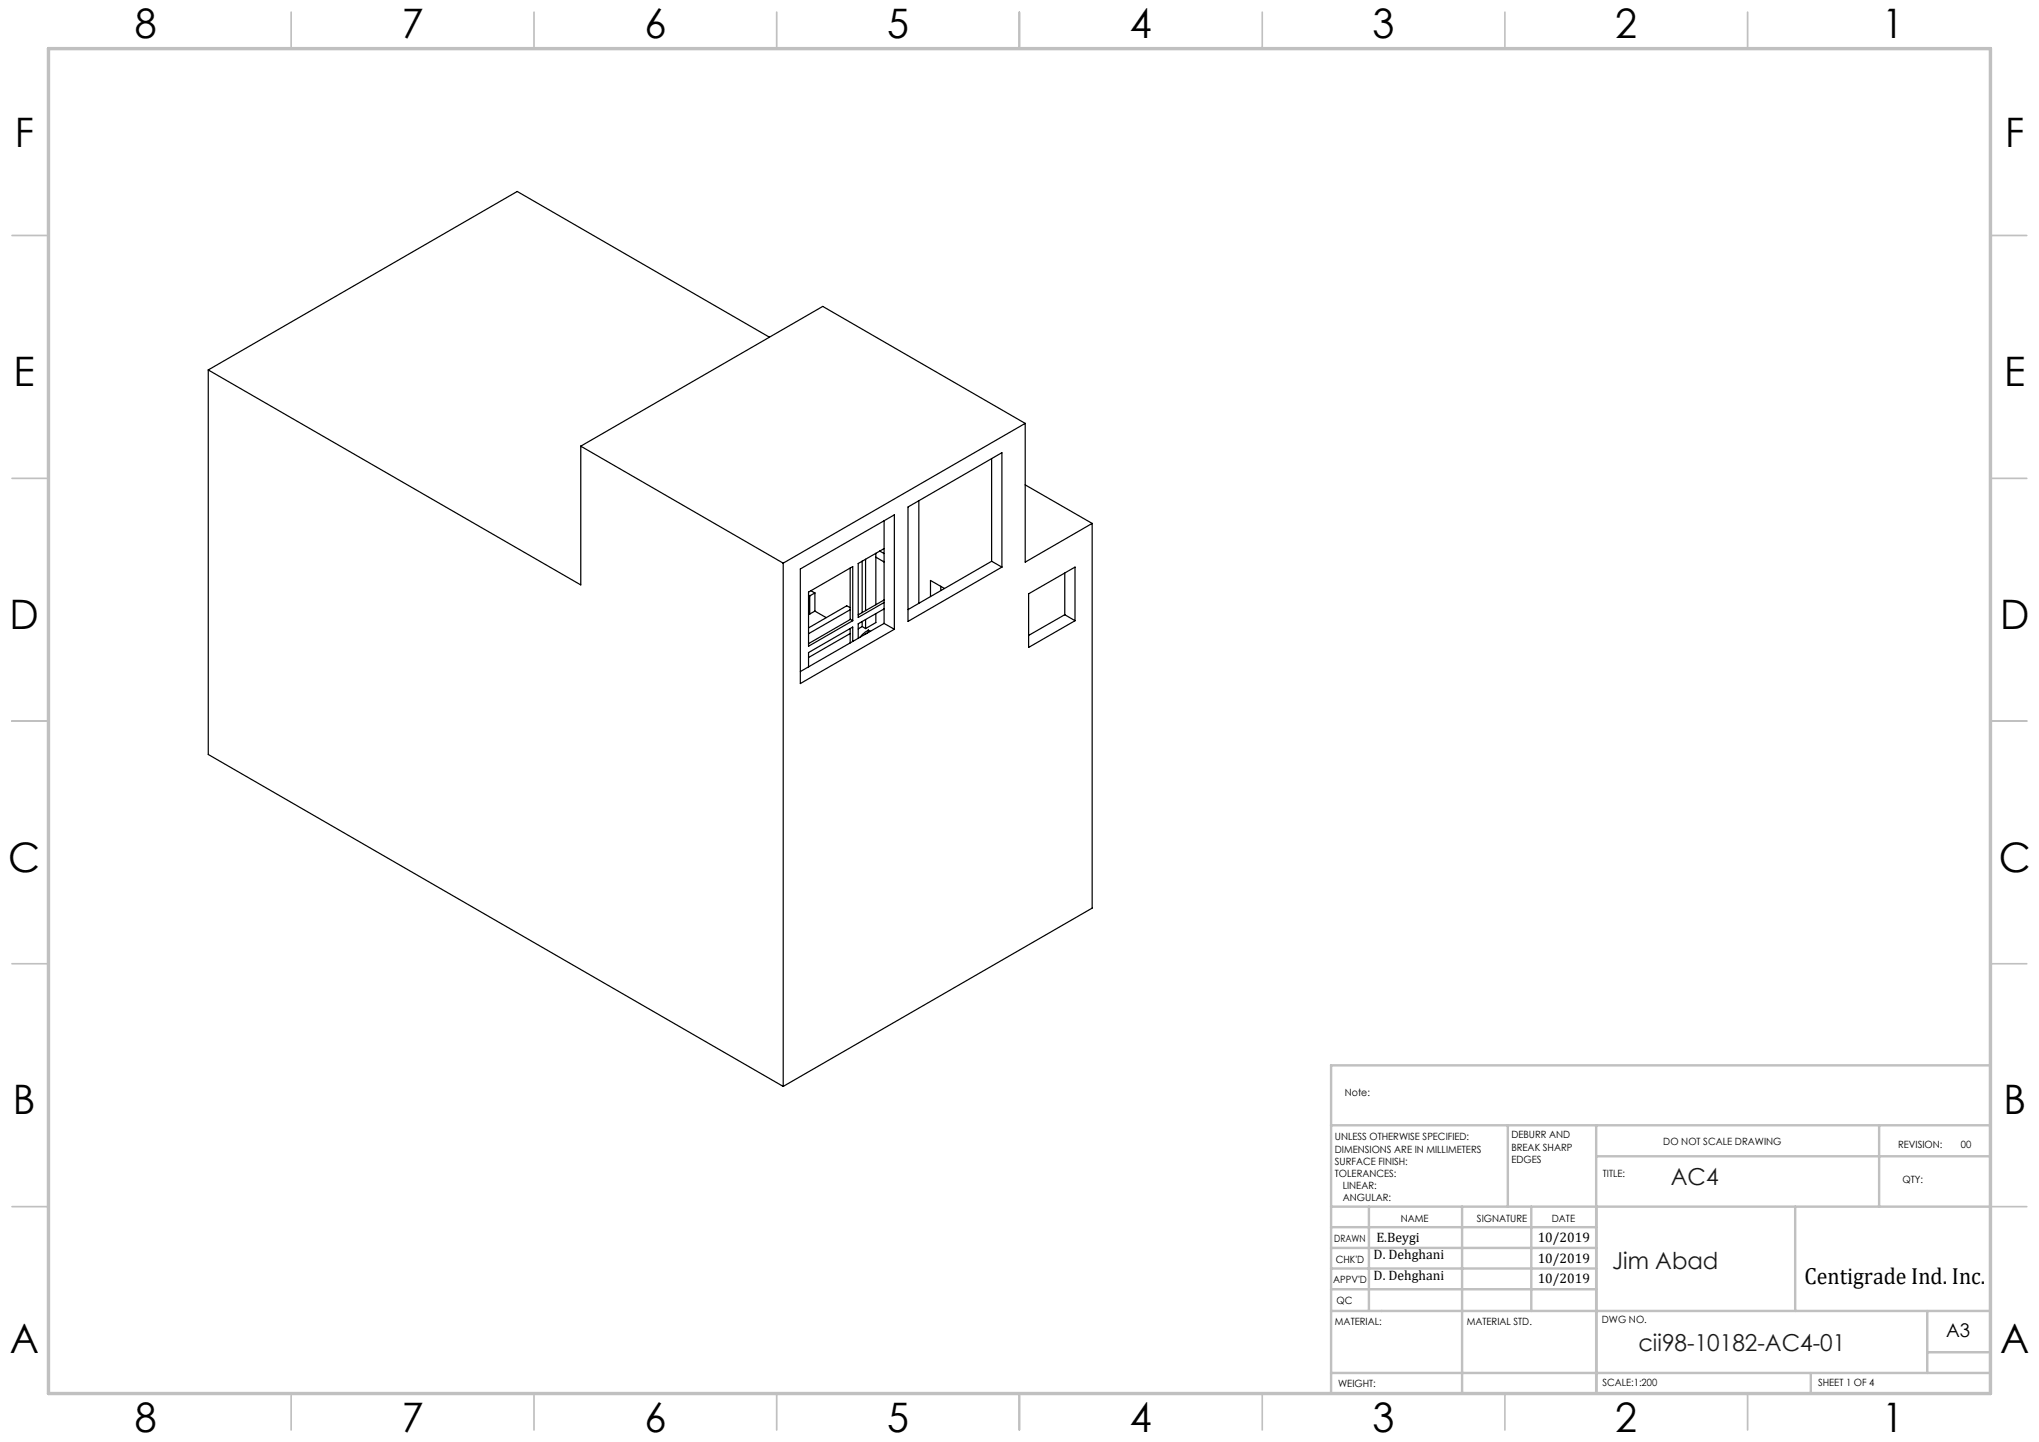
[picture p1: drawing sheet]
<svg xmlns="http://www.w3.org/2000/svg" width="420mm" height="297mm" viewBox="0 0 420 297" stroke-linecap="round" stroke-linejoin="round" font-family="sans-serif">
<g fill="none" stroke="#c0c0c0" stroke-width=".35">
<path d="M60 2.5v7.5M110 2.5v7.5M160 2.5v7.5M210 2.5v7.5M260 2.5v7.5M310 2.5v7.5M360 2.5v7.5M2.5 48.5h7.5M410 48.5h7.5M2.5 98.5h7.5M410 98.5h7.5M2.5 148.5h7.5"/>
<path d="M410 148.5h7.5M2.5 198.5h7.5M410 198.5h7.5M2.5 248.5h7.5M410 248.5h7.5M60 287v7.5M110 287v7.5M160 287v7.5M210 287v7.5M260 287v7.5M310 287v7.5M360 287v7.5"/>
</g>
<g fill="none" stroke="#c0c0c0" stroke-width=".5">
<path d="M410 219.4h-135.8v67.4M274.2 231.8h135.8M310.6 231.8v16.7M328.8 231.8v55.2M328.8 238.2h81.2M387.1 231.8v16.7M274.2 248.5h135.8M274.2 257h54.6M274.2 252.8h54.6M282 248.5v21.5M301.2 248.5v38.3M315.4 248.5v21.5"/>
<path d="M369.8 248.5v21.5M274.2 265.5h54.6M274.2 261.3h54.6M274.2 270h135.8M397 270v12.8M397 278.5h13M274.2 282.8h135.8M373 282.8v4.2"/>
</g>
<path d="M10 10h400v277h-400z" fill="none" stroke="#c0c0c0" stroke-width=".7"/>
<g fill="none" stroke="#000" stroke-width=".25">
<path d="M42.9 76.2v79.2l118.4 68.4M42.9 76.2l76.7 44.3v-28.6M158.5 69.5l-52-30.1-63.6 36.8M119.6 91.9l41.7 24.1M204.3 94.5v21.1M211.2 87.2l-41.7-24.1-49.9 28.8M211.2 87.2l-49.9 28.8M211.2 87.2v28.6l13.8-8M211.2 99.9l13.8 7.9M161.3 116v107.8M164.9 117.2l19.3-11.2v23.6l-19.3 11.2zM175.1 117v10.6"/>
<path d="M177.6 115.6v10.6M178.3 115.2v10.6M180.4 114.8l1.7 .9M180.4 113.9v10.7M181.2 113.5l.9 .5M182.1 113l-5.3 3.1v11.1l5.3-3.1M182.1 107.3v21.1M187 104.4l19.4-11.2v23.6l-19.4 11.2zM189.3 103.1v21.1M204.3 115.6l2.1 1.2M204.3 115.6l-17.3 10M219.3 118v8.6"/>
<path d="M225 107.8v79.2l-63.7 36.8M166.5 122l9.1-5.3v11.1l-9.1 5.3zM166.5 126.3l.3 .2M166.5 122.6l.3 .1M166.8 122.7v3.8M167 121.7l.9 .4M167.9 125.9l-1.1 .6M167.9 125.9l2.3 1.3M167.9 122.1v3.8M167.9 122.1l-1.1 .6M175.1 130.5l-8.6 4.9M175.1 125.6l-8.6 4.9"/>
<path d="M175.1 125.2l-.7-.4-7.9 4.5M175.1 129.5v2.9M175.6 132.1v-3l-9.1 5.3v3M175.6 127.8l-.4-.2-8.7 5M177.6 129l-.8 .5M177.6 129l.7 .5M177.6 128v1M178.3 127.6v1.9M178.9 129.8l-1.1 .7-.6 .7M178.9 130.2l-.7 .5M178.9 129.8l.4 .2M178.9 129.8v.4"/>
<path d="M178.9 130.2h.1M180.4 126.4v1.8l-2.1 1.3M182.1 125.4l-5.3 3.1v3M182.1 128.4l2.1 1.2M182.1 128.4l-17.2 9.9M182.1 123.6l-5.3 3M193.8 120.8v.8M194.6 121.2l-2.9-1.6v3.3M211.9 122.3l9.5-5.5v11l-9.5 5.5zM219.3 126.6l2.1 1.2M219.3 126.6l-7.4 4.3"/>
</g>
<g font-size="8.4">
<text x="27.7" y="7.9">8</text>
<text x="82.7" y="7.9">7</text>
<text x="132.7" y="7.9">6</text>
<text x="182.7" y="7.9">5</text>
<text x="232.7" y="7.9">4</text>
<text x="282.7" y="7.9">3</text>
<text x="332.7" y="7.9">2</text>
<text x="387.7" y="7.9">1</text>
<text x="3" y="30.3">F</text>
<text x="413" y="30.3">F</text>
<text x="2.8" y="79.5">E</text>
<text x="412.8" y="79.5">E</text>
<text x="2" y="129.5">D</text>
<text x="412" y="129.5">D</text>
<text x="1.7" y="179.5">C</text>
<text x="411.7" y="179.5">C</text>
<text x="2.7" y="229.5">B</text>
<text x="412.7" y="229.5">B</text>
<text x="2" y="278.8">A</text>
<text x="412" y="278.8">A</text>
<text x="27.7" y="294.9">8</text>
<text x="82.7" y="294.9">7</text>
<text x="132.7" y="294.9">6</text>
<text x="182.7" y="294.9">5</text>
<text x="232.7" y="294.9">4</text>
<text x="282.7" y="294.9">3</text>
<text x="332.7" y="294.9">2</text>
<text x="387.7" y="294.9">1</text>
</g>
<g font-size="4.8" fill="#191924">
<text x="344.2" y="244">AC4</text>
<text x="332.1" y="261.4">Jim Abad</text>
<text x="337.5" y="278.2">cii98-10182-AC4-01</text>
</g>
<text font-size="4.8" x="371.7" y="264.5">Centigrade Ind. Inc.</text>
<text font-size="3.9" x="400.9" y="275.5">A3</text>
<g font-size="2.8">
<text x="283.5" y="255.9">E.Beygi</text>
<text x="316.7" y="255.9">10/2019</text>
<text x="282.9" y="259.3">D. Dehghani</text>
<text x="282.9" y="263.6">D. Dehghani</text>
<text x="316.7" y="260.1">10/2019</text>
<text x="316.7" y="264.3">10/2019</text>
</g>
<g font-size="2.1">
<text x="277" y="225.8">Note:</text>
<text x="275" y="234.9">UNLESS OTHERWISE SPECIFIED:</text>
<text x="275" y="237.4">DIMENSIONS ARE IN MILLIMETERS</text>
<text x="275" y="239.9">SURFACE FINISH:</text>
<text x="311.3" y="234.5">DEBURR AND</text>
<text x="311.3" y="237">BREAK SHARP</text>
<text x="311.3" y="239.5">EDGES</text>
<text x="342.6" y="235.9">DO NOT SCALE DRAWING</text>
<text x="391" y="236.5">REVISION:</text>
<text x="403.9" y="236.5">00</text>
<text x="275" y="242.4">TOLERANCES:</text>
<text x="276.6" y="244.9">LINEAR:</text>
<text x="330.2" y="242.4">TITLE:</text>
<text x="391.9" y="243.6">QTY:</text>
<text x="276.6" y="247.4">ANGULAR:</text>
<text x="288.5" y="251.7">NAME</text>
<text x="304.2" y="251.7">SIGNATURE</text>
<text x="319.6" y="251.7">DATE</text>
<text x="274.8" y="255.8">DRAWN</text>
<text x="275.1" y="260.1">CHK'D</text>
<text x="274.6" y="264.2">APPV'D</text>
<text x="275.3" y="268.5">QC</text>
<text x="275" y="273">MATERIAL:</text>
<text x="302.1" y="273">MATERIAL STD.</text>
<text x="330" y="272.5">DWG NO.</text>
<text x="275.6" y="285.6">WEIGHT:</text>
<text x="330.1" y="285.6">SCALE:1:200</text>
<text x="374.5" y="285.6">SHEET 1 OF 4</text>
</g>
</svg>
